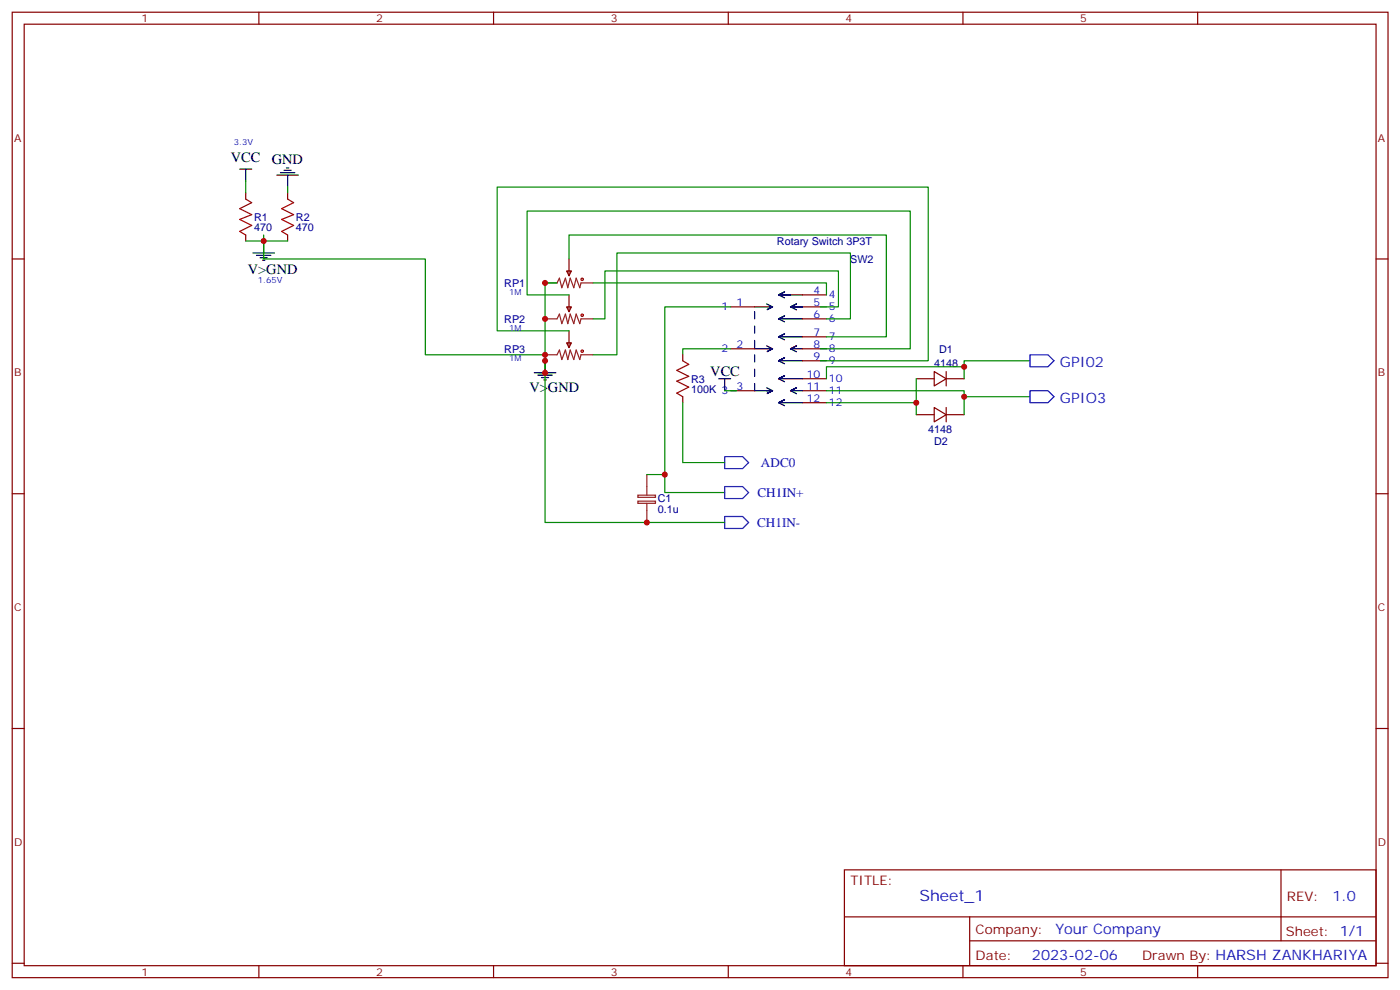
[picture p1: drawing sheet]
<svg xmlns="http://www.w3.org/2000/svg" width="412mm" height="292mm" viewBox="0 0 412 292" stroke-linecap="round" stroke-linejoin="round" font-family="sans-serif">
<g fill="none" stroke="#870000" stroke-width=".35">
<path d="M3.6 3.6h405.3v284.3h-405.3zM7.1 7.1h398.3v277.3h-398.3zM76.3 3.6v3.5M145.4 3.6v3.5M214.6 3.6v3.5M283.7 3.6v3.5M352.8 3.6v3.5M72.4 56.9v1.7M84.7 56.9v1.7M3.6 76.3h3.5M72.4 69.2v1.8M84.7 69.2v1.8"/>
<path d="M166.9 79.8h1.4l-.7 1.4zM167.6 76.3v4.9M405.4 76.3h3.5M166.9 90.4h1.4l-.7 1.4zM167.6 86.9v4.9M167.6 97.4v5M215.3 90.4h7M236.4 90.4h7.1M236.4 86.9h7.1M236.4 93.9h7.1M236.4 99.2h7.1M166.9 101h1.4l-.7 1.4z"/>
<path d="M201.2 104.5v1.8M201.2 116.8v1.8M215.3 102.7h7M215.3 115.1h7M236.4 102.7h7.1M236.4 115.1h7.1M236.4 106.3h7.1M236.4 111.5h7.1M236.4 118.6h7.1M269.9 111.5h5.3M275.2 109.4l3.6 2.1-3.6 2.2zM278.8 111.5h5.3"/>
<path d="M278.8 109.4v4.3M269.9 122.1h5.3M275.2 120l3.6 2.1-3.6 2.1zM278.8 120v4.2M278.8 122.1h5.3M3.6 145.4h3.5M405.4 145.4h3.5M3.6 214.6h3.5M405.4 214.6h3.5M248.8 256.2h156.6v28.2h-156.6zM377.4 256.2v20.9M248.8 270h156.5"/>
<path d="M285.7 277.1h119.6M285.7 270v14.1M3.6 283.7h3.5M76.3 284.4v3.5M145.4 284.4v3.5M214.6 284.4v3.5M283.7 284.4v3.5M352.8 284.4v3.5M405.4 283.7h3.5"/>
</g>
<g fill="none" stroke="#000" stroke-width=".35">
<path d="M70.6 49.8h3.6M72.4 49.8v3.5M81.6 51.6h6.3M82.6 50.9h4.3M83.7 50.2h2.1M84.4 49.5h.7M84.7 51.6v3.5M74.5 74.5h6.4M75.6 75.2h4.2M76.6 75.9h2.1M77.3 76.6h.7M77.7 71v3.5"/>
<path d="M225.8 89.5l1.8 .9-1.8 .9 1.8-.9h-5.3M229.4 86.9l1.7-.9-1.7 .9 1.7 .8M232.9 86.9h-3.5h7M232.9 90.4l1.8-.9-1.8 .9 1.8 .9M236.4 90.4h-3.5h3.5M236.4 93.9h-7l1.7-.9-1.7 .9 1.7 .9M236.4 99.2h-7l1.7-.9-1.7 .9 1.7 .9M157.4 109.8h6.4M158.5 110.5h4.2M159.5 111.2h2.1M160.2 111.9h.7M160.6 106.3v3.5"/>
<path d="M211.7 111.5h3.6M213.5 111.5v3.6M222.3 115.1h5.3h-1.8M225.8 101.8l1.8 .9-1.8 .9 1.8-.9h-5.3M225.8 114.2l1.8 .9-1.8 .9 1.8-.9M236.4 102.7h-3.5l1.8-.9-1.8 .9 1.8 .9M236.4 106.3h-7l1.7-.9-1.7 .9 1.7 .8M236.4 111.5h-7l1.7-.8-1.7 .8 1.7 .9M236.4 115.1h-3.5l1.8-.9-1.8 .9 1.8 .9M236.4 118.6h-7l1.7-.9-1.7 .9 1.7 .9"/>
</g>
<path d="M222.3 115.1v-24.7" fill="none" stroke="#000" stroke-width=".35" stroke-dasharray="2.1 2.1"/>
<path d="M160.6 83.3h3.5l.7-1.4 .7 2.8 1.1-2.8 .7 2.8 .7-2.8 1.1 2.8 .7-2.8 1 2.8 .4-1.4h3.5M160.6 93.9h3.5l.7-1.4 .7 2.8 1.1-2.8 .7 2.8 .7-2.8 1.1 2.8 .7-2.8 1 2.8 .4-1.4h3.5M160.6 104.5h3.5l.7-1.4 .7 2.8 1.1-2.8 .7 2.8 .7-2.8 1.1 2.8 .7-2.8 1 2.8 .4-1.4h3.5M190.6 139.8v6M187.9 145.8h5.2v.7h-5.2zM187.9 147.6h5.2v.6h-5.2zM190.6 148.2v5.7" fill="none" stroke="#8c2424" stroke-width=".35"/>
<g fill="none" stroke="#a10000" stroke-width=".35">
<path d="M72.4 58.6l1.8 1.1-3.6 1.8 3.6 1.7-3.6 1.4 3.6 1.8-3.6 1.8 1.8 1M84.7 58.6l1.8 1.1-3.5 1.8 3.5 1.7-3.5 1.4 3.5 1.8-3.5 1.8 1.7 1M201.2 106.3l1.7 1-3.5 1.8 3.5 1.7-3.5 1.5 3.5 1.7-3.5 1.8 1.8 1"/>
<circle cx="171.5" cy="92.9" r=".35"/>
<circle cx="171.5" cy="82.3" r=".35"/>
<circle cx="171.5" cy="103.4" r=".35"/>
</g>
<g fill="none" stroke="#008700" stroke-width=".35">
<path d="M72.4 53.3v3.6M84.7 55.1v1.8M72.4 71h12.3M77.7 69.2v7.1h47.6v28.2h35.3M167.6 76.3v-7.1h93.5v30h-17.6M164.1 83.3h-3.5v26.5h-1.8M167.6 86.9h-12.3v-24.7h112.9v40.5h-26.5M167.6 97.4h-21.1v-42.3h127v51.2h-31.8M174.7 83.3h68.8v3.6M215.3 90.4h-19.4v54.7h17.6M241.7 90.4h5.3v-10.6h-68.8v14.1h-3.5M243.5 93.9h7v-19.4h-68.7v30h-7.1"/>
<path d="M160.6 109.8v44.1h52.9M201.2 118.6v17.6h12.3M213.5 115.1h3.5M215.3 102.7h-14.1v1.8M243.5 111.5v-3.5h40.6v3.5M243.5 115.1h40.6v7M243.5 118.6h26.4M269.9 111.5v10.6M284.1 116.8h19.4M303.5 106.3h-19.4v1.7M190.6 139.8h5.3"/>
</g>
<path d="M303.5 104.5h5.3l1.7 1.8-1.7 1.7h-5.3zM303.5 115.1h5.3l1.7 1.7-1.7 1.8h-5.3zM213.5 134.5h5.3l1.8 1.7-1.8 1.8h-5.3zM213.5 143.3h5.3l1.8 1.8-1.8 1.7h-5.3zM213.5 152.1h5.3l1.8 1.8-1.8 1.7h-5.3z" fill="none" stroke="#00f" stroke-width=".35"/>
<g fill="#c00">
<circle cx="160.6" cy="83.3" r=".88"/>
<circle cx="160.6" cy="93.9" r=".88"/>
<circle cx="160.6" cy="104.5" r=".88"/>
<circle cx="160.6" cy="106.3" r=".88"/>
<circle cx="269.9" cy="118.6" r=".88"/>
<circle cx="284.1" cy="108" r=".88"/>
<circle cx="284.1" cy="116.8" r=".88"/>
<circle cx="77.7" cy="71" r=".88"/>
<circle cx="160.6" cy="109.8" r=".88"/>
<circle cx="190.6" cy="153.9" r=".88"/>
<circle cx="195.9" cy="139.8" r=".88"/>
</g>
<text font-size="4.6" fill="#00f" x="270.9" y="265.2">Sheet_1</text>
<g font-size="4.2">
<text x="68" y="47.7">VCC</text>
<text x="80.1" y="48.3">GND</text>
<text x="73" y="80.6">V&gt;GND</text>
<text x="209.3" y="110.8">VCC</text>
<text x="156" y="115.4">V&gt;GND</text>
</g>
<g font-size="4.2" fill="#00f">
<text x="312.3" y="108">GPI02</text>
<text x="312.3" y="118.6">GPIO3</text>
<text x="392.6" y="265.4">1.0</text>
<text x="311" y="275">Your Company</text>
<text x="304" y="282.8">2023-02-06</text>
</g>
<g font-size="3.9" fill="#00f">
<text x="224.2" y="137.5">ADC0</text>
<text x="223.2" y="146.4">CH1IN+</text>
<text x="223.1" y="155.2">CH1IN-</text>
</g>
<g font-size="3.9" fill="#800">
<text x="250.5" y="260.8">TITLE:</text>
<text x="379.2" y="265.4">REV:</text>
<text x="287.5" y="275">Company:</text>
<text x="378.8" y="275.6">Sheet: 1/1</text>
<text x="287.5" y="282.6">Date:</text>
<text x="336.5" y="282.7">Drawn By: HARSH ZANKHARIYA</text>
</g>
<g font-size="3.2" fill="#800">
<text x="41.7" y="6.6">1</text>
<text x="110.8" y="6.6">2</text>
<text x="180" y="6.6">3</text>
<text x="249.1" y="6.6">4</text>
<text x="318.3" y="6.6">5</text>
<text x="4.1" y="41.7">A</text>
<text x="405.9" y="41.7">A</text>
<text x="4.1" y="110.8">B</text>
<text x="405.9" y="110.8">B</text>
<text x="4.1" y="180">C</text>
<text x="405.9" y="180">C</text>
<text x="4.1" y="249.1">D</text>
<text x="405.9" y="249.1">D</text>
<text x="41.7" y="287.4">1</text>
<text x="110.8" y="287.4">2</text>
<text x="180" y="287.4">3</text>
<text x="249.1" y="287.4">4</text>
<text x="318.3" y="287.4">5</text>
</g>
<g font-size="3.2" fill="#000080">
<text x="74.9" y="65">R1</text>
<text x="87.2" y="65">R2</text>
<text x="74.9" y="68.2">470</text>
<text x="87.2" y="68.2">470</text>
<text x="228.9" y="72.2">Rotary Switch 3P3T</text>
<text x="250.5" y="77.5">SW2</text>
<text x="148.6" y="84.5">RP1</text>
<text x="148.6" y="95">RP2</text>
<text x="148.6" y="103.9">RP3</text>
<text x="276.7" y="103.9">D1</text>
<text x="203.6" y="112.7">R3</text>
<text x="275.2" y="108">4148</text>
<text x="203.6" y="115.9">100K 3</text>
<text x="273.5" y="127.4">4148</text>
<text x="275.2" y="131">D2</text>
<text x="193.8" y="147.9">C1</text>
<text x="193.8" y="151.1">0.1u</text>
</g>
<g font-size="3.2" fill="#00f">
<text x="239.7" y="86.5">4</text>
<text x="244.2" y="87.9">4</text>
<text x="212.5" y="91.4">1</text>
<text x="217" y="90">1</text>
<text x="239.7" y="90">5</text>
<text x="239.7" y="93.6">6</text>
<text x="244.2" y="91.4">5</text>
<text x="244.2" y="95">6</text>
<text x="239.7" y="98.8">7</text>
<text x="244.2" y="100.3">7</text>
<text x="212.5" y="103.8">2</text>
<text x="217" y="102.4">2</text>
<text x="239.7" y="102.4">8</text>
<text x="239.7" y="105.9">9</text>
<text x="244.2" y="103.8">8</text>
<text x="244.2" y="107.3">9</text>
<text x="237.7" y="111.2">10</text>
<text x="244.2" y="112.6">10</text>
<text x="217" y="114.7">3</text>
<text x="237.7" y="114.7">11</text>
<text x="237.7" y="118.3">12</text>
<text x="244.2" y="116.1">11</text>
<text x="244.2" y="119.7">12</text>
</g>
<g font-size="2.5" fill="#00f">
<text x="68.9" y="42.8">3.3V</text>
<text x="75.9" y="83.3">1.65V</text>
<text x="150" y="86.9">1M</text>
<text x="150" y="97.4">1M</text>
<text x="150" y="106.3">1M</text>
</g>
</svg>
